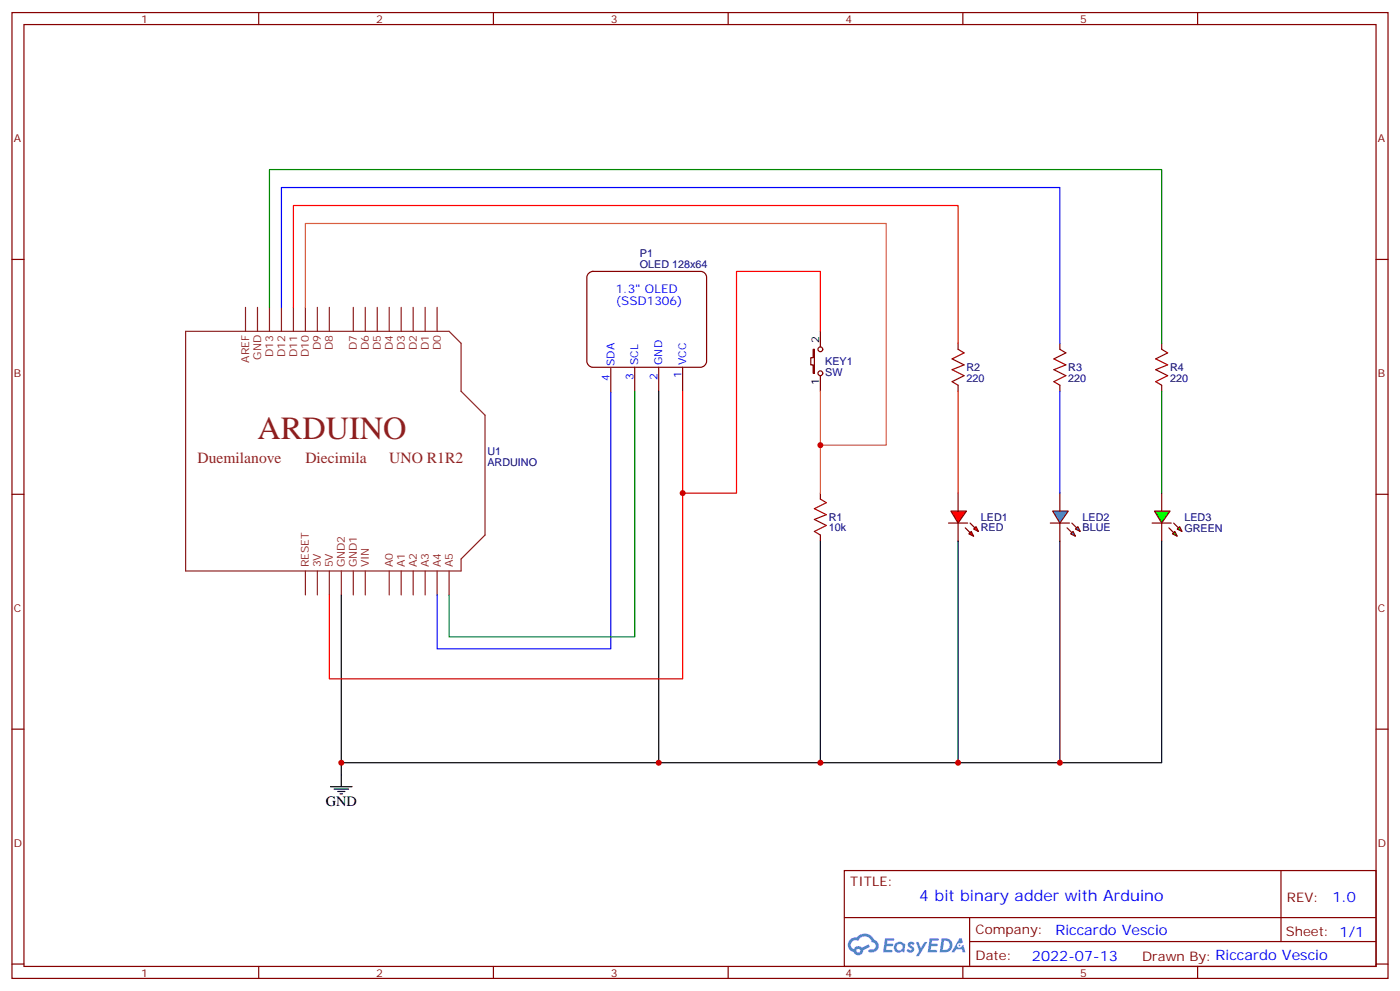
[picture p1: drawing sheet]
<svg xmlns="http://www.w3.org/2000/svg" width="412mm" height="292mm" viewBox="0 0 412 292" stroke-linecap="round" stroke-linejoin="round" font-family="sans-serif">
<g fill="none" stroke="#870000" stroke-width=".35">
<path d="M3.5 3.7h405.4v284.3h-405.4zM7.1 7.2h398.2v277.3h-398.2zM76.2 3.7v3.5M145.3 3.7v3.5M214.5 3.7v3.5M283.6 3.7v3.5M352.8 3.7v3.5M3.5 76.4h3.6M405.3 76.4h3.6M3.5 145.5h3.6M405.3 145.5h3.6M3.5 214.7h3.6"/>
<path d="M405.3 214.7h3.6M248.7 256.3h156.6v28.2h-156.6zM377.3 256.3v20.9M248.7 270.1h156.5M285.6 277.2h119.6M285.6 270.1v14.2M3.5 283.8h3.6M76.2 284.5v3.5M145.3 284.5v3.5M214.5 284.5v3.5M283.6 284.5v3.5M352.8 284.5v3.5"/>
<path d="M405.3 283.8h3.6"/>
</g>
<g fill="#5487ff">
<path d="M267.7 277.5a1.22 1.22 0 0 1 1.7 .2l-.4 .6a.47 .47 0 0 0-.3-.4 .47 .47 0 0 0-.5 .2l.1 .2a1.14 1.14 0 0 1 .8 1.8 1.14 1.14 0 0 1-1.9 0l-.2-.2 .5-.6 .7 .5a.29 .29 0 0 0 .3-.3 .29 .29 0 0 0-.2-.3 1.04 1.04 0 0 1-.6-1.7z"/>
<path d="M260.7 276.2h2.4l.3 .2-.2 .5-1.8 .1-.1 .8h1.5l.3 .4-.3 .4h-1.6l-.2 1.1h1.7l.2 .3-.2 .3-2.6 .1z"/>
<path d="M273.8 276.2h2.4l.3 .2-.1 .5-1.8 .1-.2 .8h1.6l.3 .4-.4 .4-1.6-.1-.1 1.1 1.7 .1 .2 .3-.2 .3-2.6 .1z"/>
<path d="M282.6 276.2h.7l.3 1.3-.6 .3a.69 .69 0 0 0-1 .3 .69 .69 0 0 0 .4 .9 .69 .69 0 0 0 .9-.6l.5-.2 .6 2.2h-.8l-.2-.9h-1.8l-.5 .9h-.8z"/>
<path d="M269.8 277.3h.8l.6 1.8 1.1-1.8h.9l-2.6 4.2h-.8l.9-1.5z"/>
<path d="M277.4 276.2l-.6 4.2h1.3a2.11 2.11 0 0 0 2.5-2.1 2.11 2.11 0 0 0-2.5-2.1zM278.1 277a1.39 1.39 0 0 1 1.7 1.4 1.39 1.39 0 0 1-1.8 1.2h-.3z"/>
<path d="M263.7 277.8a1.54 1.54 0 0 0-.1 2.2 1.54 1.54 0 0 0 2.2 .1l.6 .3 .3-2.3-.2-.3h-.4a1.49 1.49 0 0 0-2.4 0zM264 278.8a.94 .94 0 0 1 1.8 0 .94 .94 0 0 1-1.8 0z"/>
<path d="M250.4 276.6a2.18 2.18 0 0 0 1.1 3.7 1.44 1.44 0 0 0 1.6 .9 1.44 1.44 0 0 0 1.2-1.4l2-1.1-.5-.7-1.9 1a1.47 1.47 0 0 0-2.4 .4 1.39 1.39 0 0 1-.7-1.9 1.39 1.39 0 0 1 2-.5 2.12 2.12 0 0 1 2.2-1.3 2.12 2.12 0 0 1 1.9 1.7 1.14 1.14 0 0 1 1.1 1.4 1.14 1.14 0 0 1-1.7 .7 .43 .43 0 0 0-.5 .4 .43 .43 0 0 0 .4 .5 1.98 1.98 0 0 0 2.5-1.2 1.98 1.98 0 0 0-1.2-2.6 3.1 3.1 0 0 0-5.3-.6l-.9 .1zM252.3 279.9a.55 .55 0 0 1 1.1 0 .55 .55 0 0 1-1.1 0z"/>
<circle cx="282.6" cy="278.3" r=".26"/>
</g>
<g fill="none" stroke="#8c2424" stroke-width=".35">
<path d="M54.7 97.5h77.6l3.5 3.6v14.1l7.1 7v35.3l-7.1 7.1v3.5h-81.1zM72.3 90.5v7M75.8 90.5v7M79.4 90.5v7M82.9 90.5v7M86.4 90.5v7M90 90.5v7M93.5 90.5v7M97 90.5v7M104.1 90.5v7M107.6 90.5v7M111.1 90.5v7"/>
<path d="M114.7 90.5v7M118.2 90.5v7M121.7 90.5v7M125.2 90.5v7M128.8 90.5v7M90 168.1v7.1M93.5 168.1v7.1M97 168.1v7.1M100.5 168.1v7.1M104.1 168.1v7.1M107.6 168.1v7.1M114.7 168.1v7.1"/>
<path d="M118.2 168.1v7.1M121.7 168.1v7.1M125.2 168.1v7.1M128.8 168.1v7.1M132.3 168.1v7.1"/>
</g>
<g fill="none" stroke="#870000" stroke-width=".35">
<path d="M173.4 80.4l1.2-.5h31.8a1.76 1.76 0 0 1 1.7 1.8v24.7a1.89 1.89 0 0 1-1.7 1.7h-31.8a1.89 1.89 0 0 1-1.7-1.7v-24.7zM241.7 97.5v4.6M179.9 108.5v7M187 108.1v7.1M194 108.1v7.1M201.1 108.1v7.1M239.5 102.8h.4v7.1h-.4v-2.5h-.7v-2.1h.7zM241.7 110.6v4.6M282.2 101.1v1.7M282.2 113.4v1.8M241.7 145.2v1.7M241.7 157.5v1.8"/>
<circle cx="241.7" cy="102.8" r=".71"/>
<circle cx="241.7" cy="109.9" r=".71"/>
</g>
<path d="M194 115.2v109.3h-93.5M241.7 159.3v65.2h-47.7M100.5 175.2v56.4M97.4 231.6h6.3M98.4 232.3h4.3M99.5 233h2.1M100.2 233.7h.7" fill="none" stroke="#000" stroke-width=".35"/>
<path d="M179.9 115.5v75.5h-51.1v-15.8" fill="none" stroke="#00f" stroke-width=".35"/>
<path d="M187 115.2v72.3h-54.7v-12.3" fill="none" stroke="#008700" stroke-width=".35"/>
<path d="M201.1 115.2v84.6h-104.1v-24.6" fill="none" stroke="#f00" stroke-width=".35"/>
<path d="M282.2 102.8l1.8 1.1-3.5 1.8 3.5 1.7-3.5 1.4 3.5 1.8-3.5 1.8 1.7 1M241.7 146.9l1.7 1.1-3.5 1.8 3.5 1.7-3.5 1.4 3.5 1.8-3.5 1.8 1.8 1" fill="none" stroke="#a10000" stroke-width=".35"/>
<path d="M241.7 115.2v30" fill="none" stroke="#f93" stroke-width=".35"/>
<g fill="#f00" stroke="#870000" stroke-width=".35">
<path d="M280.1 150.5h4.6l-2.5 3.5z"/>
<path d="M279.4 154h5.6z"/>
</g>
<g fill="#870000" stroke="#870000" stroke-width=".35">
<path d="M285.8 154l1.4 1.4z"/>
<path d="M284.3 155.4l1.5 1.4z"/>
</g>
<g fill="#f00" stroke="#870000" stroke-width=".35">
<path d="M286.8 155.8l.7-.8 .7 1.5z"/>
<path d="M285.4 157.2l.7-.7 .7 1.4z"/>
</g>
<path d="M312.2 101.1v1.7M312.2 113.4v1.8M282.2 145.2v5.3M282.2 154v5.3" fill="none" stroke="#870000" stroke-width=".35"/>
<path d="M86.4 90.5v-30h195.8v40.6M282.2 115.2v30" fill="none" stroke="#f00" stroke-width=".35"/>
<path d="M282.2 159.3v65.2h-40.5" fill="none" stroke="#000" stroke-width=".35"/>
<path d="M312.2 102.8l1.8 1.1-3.6 1.8 3.6 1.7-3.6 1.4 3.6 1.8-3.6 1.8 1.8 1" fill="none" stroke="#a10000" stroke-width=".35"/>
<path d="M310.1 150.5h4.6l-2.5 3.5z" fill="#09f" stroke="#870000" stroke-width=".35"/>
<path d="M309.4 154h5.6z" fill="#f00" stroke="#870000" stroke-width=".35"/>
<g fill="#870000" stroke="#870000" stroke-width=".35">
<path d="M315.7 154l1.4 1.4z"/>
<path d="M314.3 155.4l1.4 1.4z"/>
</g>
<g fill="#09f" stroke="#870000" stroke-width=".35">
<path d="M317.5 155l.7 1.5-1.4-.7z"/>
<path d="M316.1 156.5l.7 1.4-1.4-.7z"/>
</g>
<path d="M342.2 101.1v1.7M342.2 113.4v1.8M312.2 145.2v5.3M312.2 154v5.3M342.2 145.2v5.3M342.2 154v5.3" fill="none" stroke="#870000" stroke-width=".35"/>
<path d="M82.9 90.5v-35.3h229.3v45.9M312.2 115.2v30" fill="none" stroke="#00f" stroke-width=".35"/>
<path d="M342.2 102.8l1.8 1.1-3.6 1.8 3.6 1.7-3.6 1.4 3.6 1.8-3.6 1.8 1.8 1" fill="none" stroke="#a10000" stroke-width=".35"/>
<g fill="#0f0" stroke="#870000" stroke-width=".35">
<path d="M345.4 157.2l.7-.7 .7 1.4z"/>
<path d="M346.8 155.8l.7-.8 .7 1.5z"/>
</g>
<g fill="#870000" stroke="#870000" stroke-width=".35">
<path d="M344.3 155.4l1.4 1.4z"/>
<path d="M345.7 154l1.4 1.4z"/>
</g>
<path d="M339.4 154h5.6z" fill="#f00" stroke="#870000" stroke-width=".35"/>
<path d="M340.1 150.5h4.6l-2.5 3.5z" fill="#0f0" stroke="#870000" stroke-width=".35"/>
<path d="M79.4 90.5v-40.6h262.8v51.2M342.2 115.2v30" fill="none" stroke="#008700" stroke-width=".35"/>
<path d="M312.2 159.3v65.2M342.2 159.3v65.2h-60" fill="none" stroke="#000" stroke-width=".35"/>
<path d="M241.7 97.5v-17.6h-24.7v65.3h-15.9" fill="none" stroke="#f00" stroke-width=".35"/>
<path d="M90 90.5v-24.7h171.1v65.3h-19.4" fill="none" stroke="#c63" stroke-width=".35"/>
<g fill="#c00">
<circle cx="100.5" cy="224.5" r=".88"/>
<circle cx="194" cy="224.5" r=".88"/>
<circle cx="282.2" cy="224.5" r=".88"/>
<circle cx="312.2" cy="224.5" r=".88"/>
<circle cx="241.7" cy="224.5" r=".88"/>
<circle cx="201.1" cy="145.2" r=".88"/>
<circle cx="241.7" cy="131.1" r=".88"/>
</g>
<text font-size="9.5" fill="#8d2323" x="75.8" y="129.3">ARDUINO</text>
<g font-size="4.6" fill="#8d2323">
<text x="58.2" y="136.3">Duemilanove</text>
<text x="90" y="136.3">Diecimila</text>
<text x="114.7" y="136.3">UNO R1R2</text>
</g>
<text font-size="4.6" fill="#00f" x="270.8" y="265.3">4 bit binary adder with Arduino</text>
<text font-size="4.2" x="96" y="237.2">GND</text>
<g font-size="4.2" fill="#00f">
<text x="392.5" y="265.6">1.0</text>
<text x="310.9" y="275.1">Riccardo Vescio</text>
<text x="304" y="282.9">2022-07-13</text>
</g>
<g font-size="3.9" fill="#800">
<text x="250.5" y="260.9">TITLE:</text>
<text x="379.1" y="265.6">REV:</text>
<text x="287.4" y="275.1">Company:</text>
<text x="378.7" y="275.7">Sheet: 1/1</text>
<text x="287.4" y="282.8">Date:</text>
<text x="336.4" y="282.8">Drawn By: Riccardo Vescio</text>
</g>
<g font-size="3.5" fill="#00f">
<text x="181.4" y="86.3">1.3&quot; OLED</text>
<text x="181.4" y="89.9">(SSD1306)</text>
</g>
<g font-size="3.2" fill="#800">
<text x="41.6" y="6.7">1</text>
<text x="110.8" y="6.7">2</text>
<text x="179.9" y="6.7">3</text>
<text x="249.1" y="6.7">4</text>
<text x="318.2" y="6.7">5</text>
<text x="4.1" y="41.8">A</text>
<text x="405.9" y="41.8">A</text>
<text x="4.1" y="110.9">B</text>
<text x="405.9" y="110.9">B</text>
<text x="4.1" y="180.1">C</text>
<text x="405.9" y="180.1">C</text>
<text x="4.1" y="249.2">D</text>
<text x="405.9" y="249.2">D</text>
<text x="41.6" y="287.5">1</text>
<text x="110.8" y="287.5">2</text>
<text x="179.9" y="287.5">3</text>
<text x="249.1" y="287.5">4</text>
<text x="318.2" y="287.5">5</text>
</g>
<g font-size="3.2" fill="#000080">
<text x="188.5" y="75.7">P1</text>
<text x="188.5" y="78.8">OLED 128x64</text>
<text x="243.1" y="107.5">KEY1</text>
<text x="243.1" y="110.6">SW</text>
<text x="284.7" y="112.4">220</text>
<text x="284.7" y="109.2">R2</text>
<text x="314.7" y="112.4">220</text>
<text x="314.7" y="109.2">R3</text>
<text x="344.7" y="112.4">220</text>
<text x="344.7" y="109.2">R4</text>
<text x="143.6" y="137.1">ARDUINO</text>
<text x="143.6" y="133.9">U1</text>
<text x="244.1" y="153.3">R1</text>
<text x="288.9" y="153.3">LED1</text>
<text x="318.9" y="153.3">LED2</text>
<text x="348.9" y="153.4">LED3</text>
<text x="244.1" y="156.5">10k</text>
<text x="288.9" y="156.5">RED</text>
<text x="318.9" y="156.5">BLUE</text>
<text x="348.9" y="156.5">GREEN</text>
</g>
<g font-size="3.2">
<text x="241.3" y="101.1" transform="rotate(-90 241.3 101.1)">2</text>
<text x="241.3" y="113.3" transform="rotate(-90 241.3 113.3)">1</text>
</g>
<g font-size="3.2" fill="#8d2323">
<text x="73.4" y="106.8" transform="rotate(-90 73.4 106.8)">AREF</text>
<text x="76.9" y="105.9" transform="rotate(-90 76.9 105.9)">GND</text>
<text x="80.4" y="105.1" transform="rotate(-90 80.4 105.1)">D13</text>
<text x="84" y="105.1" transform="rotate(-90 84 105.1)">D12</text>
<text x="87.5" y="105.1" transform="rotate(-90 87.5 105.1)">D11</text>
<text x="91" y="105.1" transform="rotate(-90 91 105.1)">D10</text>
<text x="94.5" y="103.1" transform="rotate(-90 94.5 103.1)">D9</text>
<text x="98.1" y="103.1" transform="rotate(-90 98.1 103.1)">D8</text>
<text x="105.1" y="103.1" transform="rotate(-90 105.1 103.1)">D7</text>
<text x="108.7" y="103.1" transform="rotate(-90 108.7 103.1)">D6</text>
<text x="112.2" y="103.1" transform="rotate(-90 112.2 103.1)">D5</text>
<text x="115.7" y="103.1" transform="rotate(-90 115.7 103.1)">D4</text>
<text x="119.2" y="103.1" transform="rotate(-90 119.2 103.1)">D3</text>
<text x="122.8" y="103.1" transform="rotate(-90 122.8 103.1)">D2</text>
<text x="126.3" y="103.1" transform="rotate(-90 126.3 103.1)">D1</text>
<text x="129.8" y="103.1" transform="rotate(-90 129.8 103.1)">D0</text>
<text x="91" y="167" transform="rotate(-90 91 167)">RESET</text>
<text x="94.5" y="167" transform="rotate(-90 94.5 167)">3V</text>
<text x="98.1" y="167" transform="rotate(-90 98.1 167)">5V</text>
<text x="101.6" y="167" transform="rotate(-90 101.6 167)">GND2</text>
<text x="105.1" y="167" transform="rotate(-90 105.1 167)">GND1</text>
<text x="108.7" y="167" transform="rotate(-90 108.7 167)">VIN</text>
<text x="115.7" y="167" transform="rotate(-90 115.7 167)">A0</text>
<text x="119.2" y="167" transform="rotate(-90 119.2 167)">A1</text>
<text x="122.8" y="167" transform="rotate(-90 122.8 167)">A2</text>
<text x="126.3" y="167" transform="rotate(-90 126.3 167)">A3</text>
<text x="129.8" y="167" transform="rotate(-90 129.8 167)">A4</text>
<text x="133.3" y="167" transform="rotate(-90 133.3 167)">A5</text>
</g>
<g font-size="3.2" fill="#00f">
<text x="181" y="107.8" transform="rotate(-90 181 107.8)">SDA</text>
<text x="188" y="107.4" transform="rotate(-90 188 107.4)">SCL</text>
<text x="195.1" y="107.4" transform="rotate(-90 195.1 107.4)">GND</text>
<text x="202.1" y="107.4" transform="rotate(-90 202.1 107.4)">VCC</text>
<text x="179.6" y="112.3" transform="rotate(-90 179.6 112.3)">4</text>
<text x="186.6" y="111.9" transform="rotate(-90 186.6 111.9)">3</text>
<text x="193.7" y="111.9" transform="rotate(-90 193.7 111.9)">2</text>
<text x="200.7" y="111.2" transform="rotate(-90 200.7 111.2)">1</text>
</g>
</svg>
